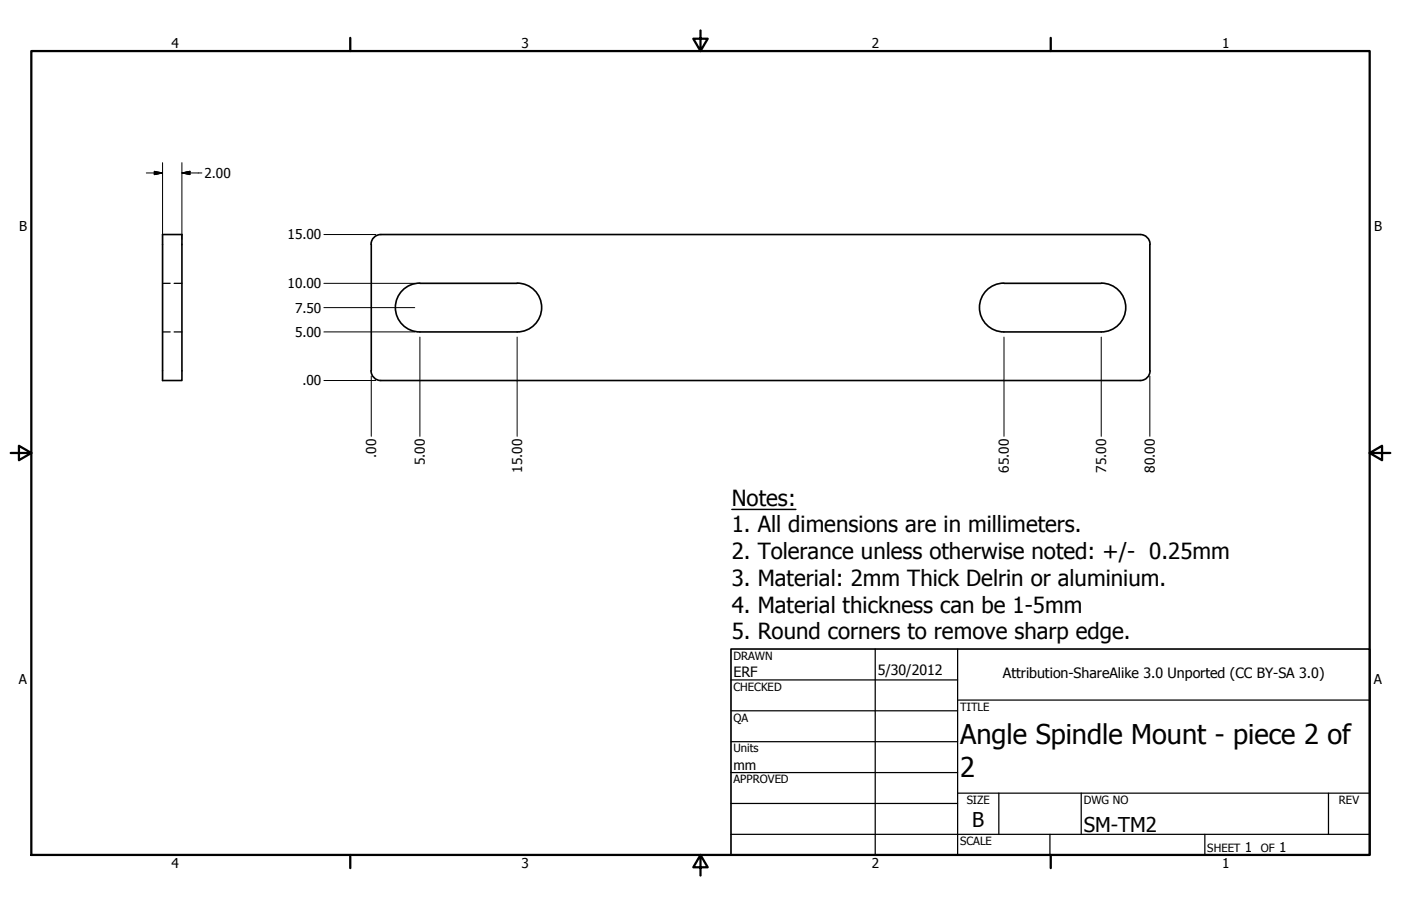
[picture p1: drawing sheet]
<svg xmlns="http://www.w3.org/2000/svg" width="432mm" height="279mm" viewBox="0 0 432 279" stroke-linecap="round" stroke-linejoin="round" font-family="sans-serif">
<!-- layer: Visible (ANSI) -->
<g fill="none" stroke="#000" stroke-width=".51">
<path d="M50.1 72.3h6v45h-6zM114.4 75.4v39M117.4 72.3a3 3 0 0 0-3 3M117.4 72.3h234a3 3 0 0 1 3.1 3M354.4 75.4v39M129.4 87.3a7.5 7.5 0 0 0-7.5 7.5 7.5 7.5 0 0 0 7.5 7.6M129.4 87.4h30M159.4 87.3a7.5 7.5 0 0 1 7.5 7.5 7.5 7.5 0 0 1-7.5 7.6h-30M309.4 87.3a7.5 7.5 0 0 0-7.5 7.5 7.5 7.5 0 0 0 7.5 7.6M309.4 87.4h30M339.4 87.3a7.5 7.5 0 0 1 7.6 7.5 7.5 7.5 0 0 1-7.6 7.6h-30M114.4 114.3a3 3 0 0 0 3 3"/>
<path d="M354.5 114.3a3 3 0 0 1-3.1 3h-234"/>
</g>
<!-- layer: Hidden (ANSI) -->
<path d="M50.1 87.4h2.4M53.7 87.4h2.4M50.1 102.4h2.4M53.7 102.4h2.4" fill="none" stroke="#000" stroke-width=".38"/>
<!-- layer: Border (ANSI) -->
<path d="M9.7 15.7h412.4v248h-412.4zM107.9 11.7v4M215.9 9.4v6.3l-2.2-3.8h4.4l-2.2 3.8M323.8 11.7v4M3.3 139.7h6.4l-3.9-2.2v4.4l3.9-2.2M422.1 139.7l3.9 2.2v-4.4l-3.9 2.2h6.4M107.9 263.7v4M215.9 263.7l2.2 3.8h-4.4l2.2-3.8v6.3M323.8 263.7v4" fill="none" stroke="#000" stroke-width=".7"/>
<!-- layer: Title (ANSI) -->
<g fill="none" stroke="#000" stroke-width=".38">
<path d="M225.3 209.7h69.8M225.3 219.2h69.8M269.7 200.2v63.5M295.1 215.9h127M295.1 200.2v63.5M225.3 228.7h69.8M225.3 238.3h69.8M225.3 257.3h196.8M225.3 247.8h69.8M295.1 244.6h127M307.8 244.6v12.7M323.6 257.3v6.4"/>
<path d="M333.2 244.6v12.7M371.3 257.3v6.4M409.4 244.6v12.7"/>
</g>
<path d="M225.3 200.2h196.8v63.5h-196.8z" fill="none" stroke="#000" stroke-width=".51"/>
<!-- layer: Symbol (ANSI) -->
<path d="M225.6 157.1h19.7" fill="none" stroke="#000" stroke-width=".44"/>
<!-- layer: Dimension (ANSI) -->
<g fill="none" stroke="#000" stroke-width=".31">
<path d="M45.1 53.3h5M47.6 52.8l2.5 .5-2.5 .5zM50.1 50.2v23.6M56.1 53.3l2.4-.5v1zM56.1 53.3h6.1M56.1 50.2v23.6M99.8 72.3h16M99.8 94.9h28M99.8 87.4h28M99.8 117.3h16M99.8 102.4h28M114.4 116v18.6"/>
<path d="M129.4 103.9v30.7M159.4 103.9v30.7M309.4 103.9v30.7M339.4 103.9v30.7M354.4 116v18.6"/>
</g>
<path d="M47.6 53.8l2.5-.5zM47.6 52.8l2.5 .5-2.5 .5zM56.1 53.3l2.4-.5zM56.1 53.3l2.4-.5v1z" fill="#000" stroke="#000" stroke-width=".31"/>
<g font-size="8.4">
<text x="295.9" y="229.5">Angle Spindle Mount - piece 2 of</text>
<text x="295.9" y="239.5">2</text>
</g>
<g font-size="6.9">
<text x="225.6" y="156">Notes:</text>
<text x="225.6" y="164.2">1. All dimensions are in millimeters.</text>
<text x="225.6" y="172.4">2. Tolerance unless otherwise noted: +/- 0.25mm</text>
<text x="225.6" y="180.7">3. Material: 2mm Thick Delrin or aluminium.</text>
<text x="225.6" y="188.9">4. Material thickness can be 1-5mm</text>
<text x="225.6" y="197.1">5. Round corners to remove sharp edge.</text>
</g>
<g font-size="6.3">
<text x="299.7" y="255.1">B</text>
<text x="334" y="256.5">SM-TM2</text>
</g>
<g font-size="4.4">
<text x="226.1" y="208.9">ERF</text>
<text x="270.5" y="208.2">5/30/2012</text>
<text x="309.1" y="209.2">Attribution-ShareAlike 3.0 Unported (CC BY-SA 3.0)</text>
</g>
<g font-size="4.2">
<text x="52.8" y="14.7">4</text>
<text x="160.8" y="14.7">3</text>
<text x="268.7" y="14.7">2</text>
<text x="376.7" y="14.7">1</text>
<text x="63" y="54.9">2.00</text>
<text x="5.9" y="71.4">B</text>
<text x="423.5" y="71.4">B</text>
<text x="88.6" y="73.9">15.00</text>
<text x="88.6" y="88.9">10.00</text>
<text x="90.9" y="96.4">7.50</text>
<text x="90.9" y="103.9">5.00</text>
<text x="93.2" y="118.9">.00</text>
<text x="116" y="141.2" transform="rotate(-90 116 141.2)">.00</text>
<text x="130.9" y="143.5" transform="rotate(-90 130.9 143.5)">5.00</text>
<text x="160.9" y="145.8" transform="rotate(-90 160.9 145.8)">15.00</text>
<text x="311" y="145.8" transform="rotate(-90 311 145.8)">65.00</text>
<text x="340.9" y="145.8" transform="rotate(-90 340.9 145.8)">75.00</text>
<text x="355.9" y="145.8" transform="rotate(-90 355.9 145.8)">80.00</text>
<text x="5.8" y="211.1">A</text>
<text x="423.4" y="211.1">A</text>
<text x="226.1" y="237.5">mm</text>
<text x="383.7" y="262.8">1</text>
<text x="394.2" y="262.8">1</text>
<text x="52.8" y="267.7">4</text>
<text x="160.8" y="267.7">3</text>
<text x="268.7" y="267.7">2</text>
<text x="376.7" y="267.7">1</text>
</g>
<g font-size="3.5">
<text x="226.1" y="203.5">DRAWN</text>
<text x="226.1" y="213">CHECKED</text>
<text x="295.9" y="219.2">TITLE</text>
<text x="226.1" y="222.6">QA</text>
<text x="226.1" y="232">Units</text>
<text x="226.1" y="241.6">APPROVED</text>
<text x="297.9" y="248">SIZE</text>
<text x="334" y="248">DWG NO</text>
<text x="412.7" y="247.9">REV</text>
<text x="295.9" y="260.7">SCALE</text>
<text x="372.1" y="262.8">SHEET</text>
<text x="388.6" y="262.8">OF</text>
</g>
</svg>
